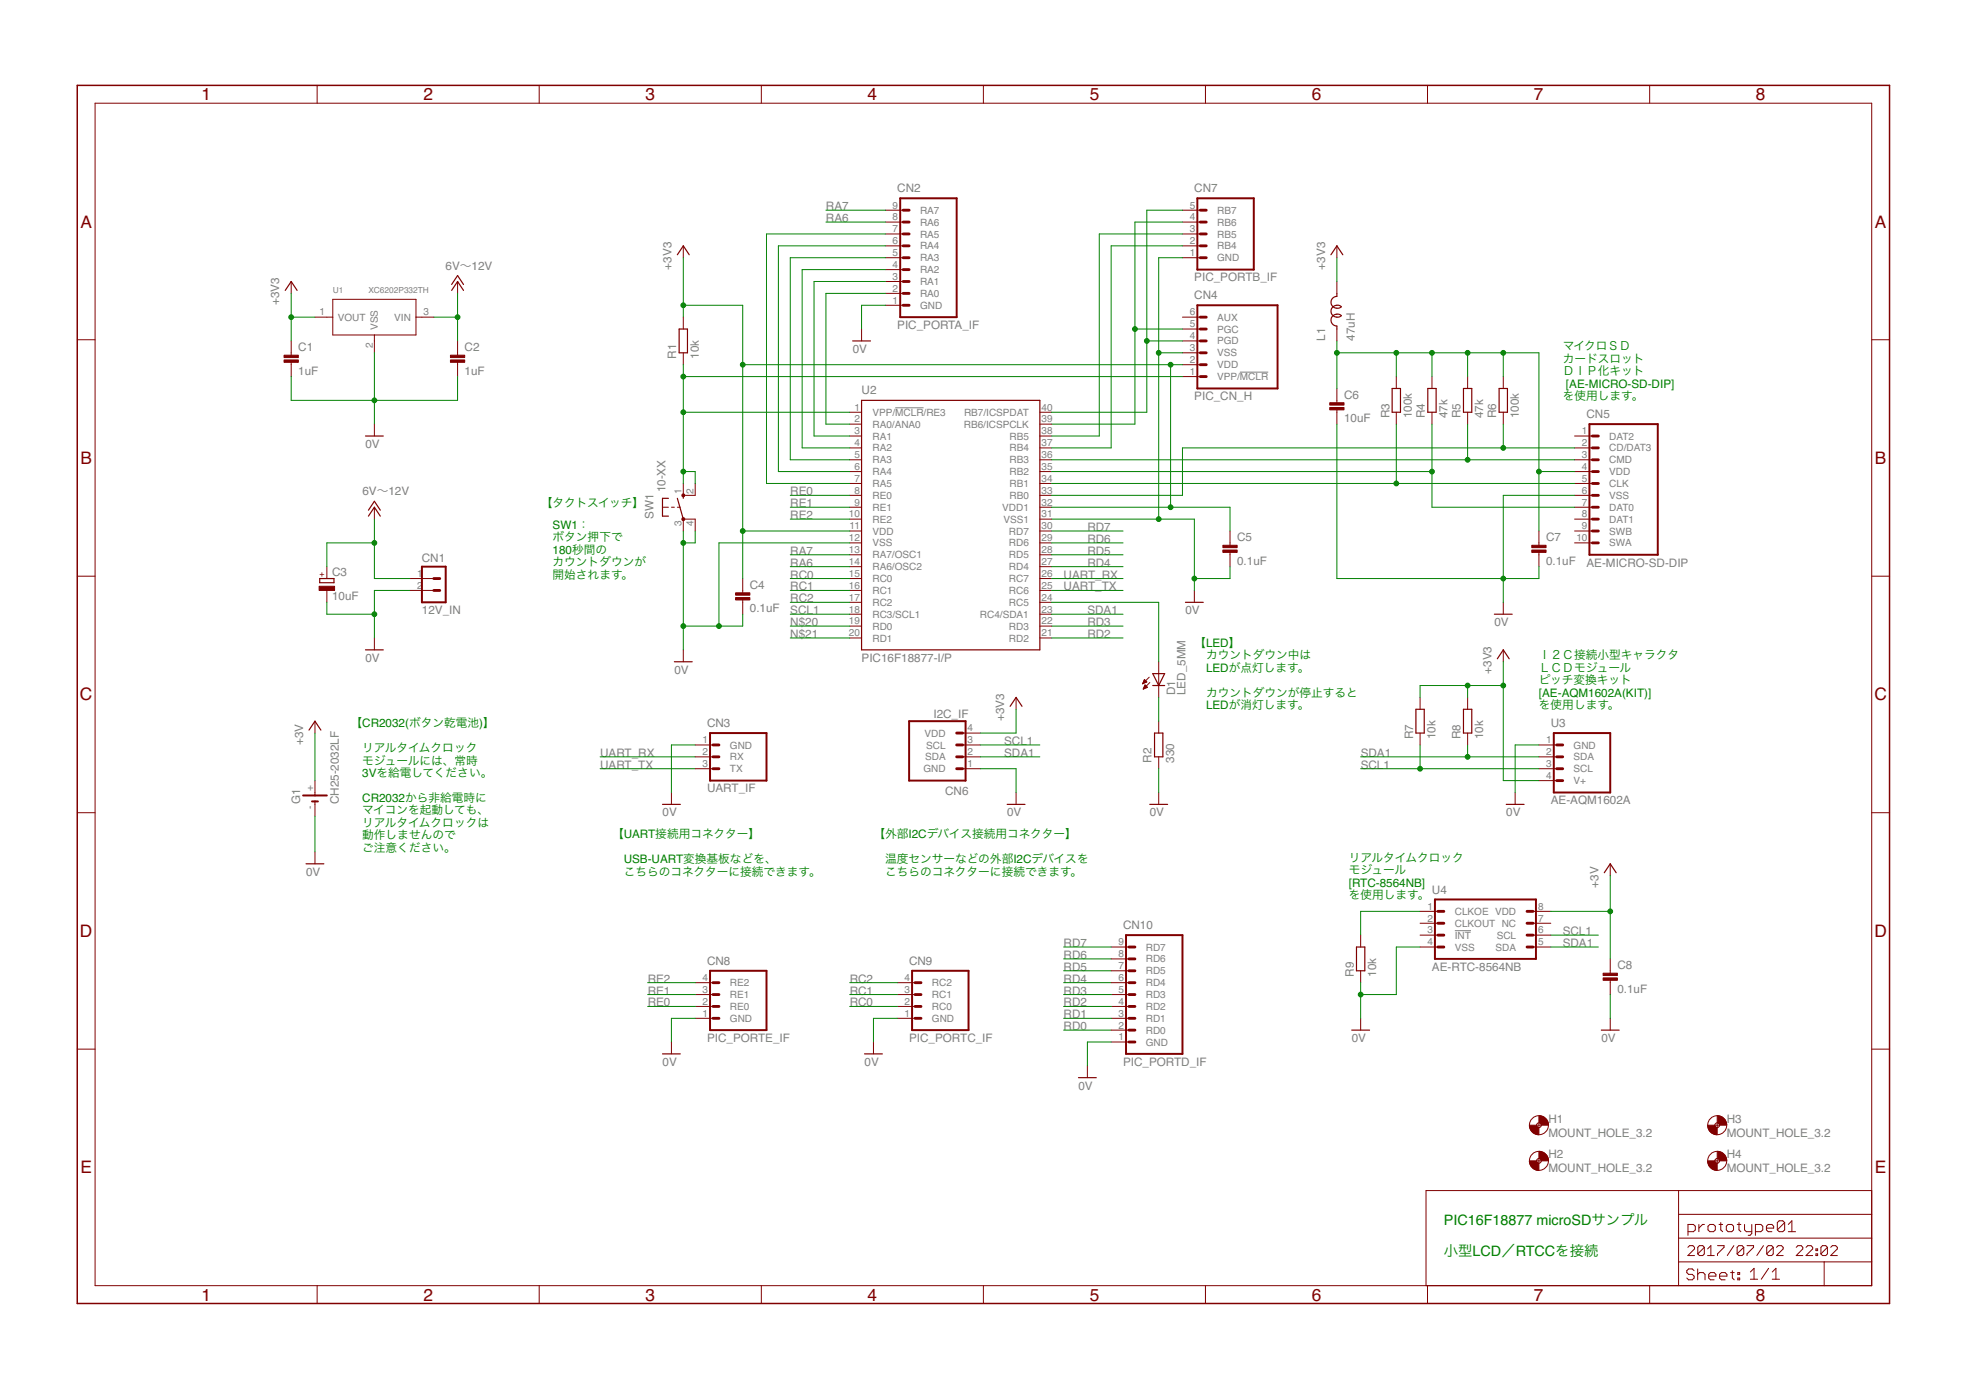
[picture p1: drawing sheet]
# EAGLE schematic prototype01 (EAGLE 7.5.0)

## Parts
C1  1uF  CAP_100MIL  [CAP_100MIL]
C2  1uF  CAP_100MIL  [CAP_100MIL]
C3  10uF  ELECAP_D5_100MIL  [ELECAP_D5_100MIL]
C4  0.1uF  CAP_100MIL  [CAP_100MIL]
C5  0.1uF  CAP_100MIL  [CAP_100MIL]
C6  10uF  CAP_100MIL  [CAP_100MIL]
C7  0.1uF  CAP_100MIL  [CAP_100MIL]
C8  0.1uF  CAP_100MIL  [CAP_100MIL]
CN1  12V_IN  POWER_IF  [HEADER_2PIN_POWER_IF]
CN2  PIC_PORTA_IF  [PIC_PORTA_IF_9PIN]
CN3  UART_IF  [UART_IF_3PIN]
CN4  PIC_CN_H  [HEADER_6PIN]
CN5  AE-MICRO-SD-DIP  [AE-MICRO-SD-DIP]
CN6  I2C_IF  [I2C_IF_4PIN]
CN7  PIC_PORTB_IF  [PIC_PORTB_IF_5PIN]
CN8  PIC_PORTE_IF  [PIC_PORTE_IF_4PIN]
CN9  PIC_PORTC_IF  [PIC_PORTC_IF_4PIN]
CN10  PIC_PORTD_IF  [PIC_PORTD_IF_9PIN]
D1  LED_5MM  [LED5MM]
G1  CH25-2032LF  [CH25-2032LF]
H1  MOUNT_HOLE_3.2  [3,2]
H2  MOUNT_HOLE_3.2  [3,2]
H3  MOUNT_HOLE_3.2  [3,2]
H4  MOUNT_HOLE_3.2  [3,2]
L1  47uH  LEAD_INDUCTOR  [INDUCTOR_0207_300MIL]
R1  10k  RESISTOR_200MIL  [RESISTOR_0204_200MIL]
R2  330  RESISTOR_200MIL  [RESISTOR_0204_200MIL]
R3  100k  RESISTOR_200MIL  [RESISTOR_0204_200MIL]
R4  47k  RESISTOR_200MIL  [RESISTOR_0204_200MIL]
R5  47k  RESISTOR_200MIL  [RESISTOR_0204_200MIL]
R6  100k  RESISTOR_200MIL  [RESISTOR_0204_200MIL]
R7  10k  RESISTOR_200MIL  [RESISTOR_0204_200MIL]
R8  10k  RESISTOR_200MIL  [RESISTOR_0204_200MIL]
R9  10k  RESISTOR_200MIL  [RESISTOR_0204_200MIL]
SW1  10-XX  [B3F-10XX]
U1  XC6202P332TH  [TO92-LINE]
U2  PIC16F18877-I/P  [DIL40]
U3  AE-AQM1602A  [AE-AQM1602A]
U4  AE-RTC-8564NB  [DIL8_AE-RTC-8564NB]

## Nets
0V: C1.2 C2.2 C3.- C4.2 C5.2 C6.2 C7.2 C8.2 CN1.1(GND) CN2.1(GND) CN3.1(GND) CN4.3(VSS) CN5.6(VSS) CN6.1(GND) CN7.1(GND) CN8.1(GND) CN9.1(GND) CN10.1(GND) G1.- R2.1 R9.1 SW1.1(P) SW1.3(P1) U1.2(VSS) U2.12(VSS) U2.31(VSS1) U3.1(GND) U4.4(VSS)
+3V: C8.1 G1.+ U4.8(VDD)
+3V3: C1.1 C4.1 C5.1 CN4.2(VDD) CN6.4(VDD) L1.2 R1.2 R7.2 R8.2 U1.1(VOUT) U2.11(VDD) U2.32(VDD1) U3.4(V+)
+12V: C2.1 C3.+ CN1.2(VDD) U1.3(VIN) ; supply symbol labelled 6V〜12V
N$1: D1.K(C) R2.2
N$2: CN4.4(PGD) CN7.5(RB7) U2.40(RB7/ICSPDAT)
N$3: CN4.1(VPP/!MCLR) R1.1 SW1.2(S) SW1.4(S1) U2.1(VPP/!MCLR!/RE3)
N$4: CN4.5(PGC) CN7.4(RB6) U2.39(RB6/ICSPCLK)
N$5: D1.A U2.24(RC5)
N$6: CN5.5(CLK) R3.1 U2.34(RB1)
N$7: CN5.2(CD/DAT3) R6.1 U2.33(RB0)
N$8: CN5.7(DAT0) R4.1 U2.35(RB2)
N$9: C6.1 C7.1 CN5.4(VDD) L1.1 R3.2 R4.2 R5.2 R6.2
N$10: CN2.2(RA0) U2.2(RA0/ANA0)
N$11: CN2.3(RA1) U2.3(RA1)
N$12: CN5.3(CMD) R5.1 U2.36(RB3)
N$13: CN2.4(RA2) U2.4(RA2)
N$14: CN2.5(RA3) U2.5(RA3)
N$15: CN2.6(RA4) U2.6(RA4)
N$16: R9.2 U4.1(CLKOE)
N$17: CN2.7(RA5) U2.7(RA5)
N$18: CN7.2(RB4) U2.37(RB4)
N$19: CN7.3(RB5) U2.38(RB5)
RA6: CN2.8(RA6) U2.14(RA6/OSC2)
RA7: CN2.9(RA7) U2.13(RA7/OSC1)
RC0: CN9.2(RC0) U2.15(RC0)
RC1: CN9.3(RC1) U2.16(RC1)
RC2: CN9.4(RC2) U2.17(RC2)
RD0: CN10.2(RD0) U2.19(RD0)
RD1: CN10.3(RD1) U2.20(RD1)
RD2: CN10.4(RD2) U2.21(RD2)
RD3: CN10.5(RD3) U2.22(RD3)
RD4: CN10.6(RD4) U2.27(RD4)
RD5: CN10.7(RD5) U2.28(RD5)
RD6: CN10.8(RD6) U2.29(RD6)
RD7: CN10.9(RD7) U2.30(RD7)
RE0: CN8.2(RE0) U2.8(RE0)
RE1: CN8.3(RE1) U2.9(RE1)
RE2: CN8.4(RE2) U2.10(RE2)
SCL1: CN6.3(SCL) R7.1 U2.18(RC3/SCL1) U3.3(SCL) U4.6(SCL)
SDA1: CN6.2(SDA) R8.1 U2.23(RC4/SDA1) U3.2(SDA) U4.5(SDA)
UART_RX: CN3.2(RX) U2.26(RC7)
UART_TX: CN3.3(TX) U2.25(RC6)
Unconnected: CN4.6(AUX) CN5.1(DAT2) CN5.8(DAT1) CN5.9(SWB) CN5.10(SWA) U4.2(CLKOUT) U4.3(!INT!) U4.7(NC)

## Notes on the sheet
- マイクロＳＤ
  カードスロット
  ＤＩＰ化キット
   [AE-MICRO-SD-DIP]
  を使用します。
- 【タクトスイッチ】
- SW1：
  ボタン押下で
  180秒間の
  カウントダウンが
  開始されます。
- 【LED】
  　カウントダウン中は
  　LEDが点灯します。
  
  　カウントダウンが停止すると
  　LEDが消灯します。
- Ｉ２Ｃ接続小型キャラクタ
  ＬＣＤモジュール
  ピッチ変換キット
  [AE-AQM1602A(KIT)]
  を使用します。
- 【CR2032(ボタン乾電池)】
  
  　リアルタイムクロック
  　モジュールには、常時
  　3Vを給電してください。
  
  　CR2032から非給電時に
  　マイコンを起動しても、
  　リアルタイムクロックは
  　動作しませんので
  　ご注意ください。
- 【UART接続用コネクター】
  
  　USB-UART変換基板などを、
  　こちらのコネクターに接続できます。
- 【外部I2Cデバイス接続用コネクター】
  
  　温度センサーなどの外部I2Cデバイスを
  　こちらのコネクターに接続できます。
- リアルタイムクロック
  モジュール
  [RTC-8564NB]
  を使用します。
- PIC16F18877 microSDサンプル
  
  小型LCD／RTCCを接続
